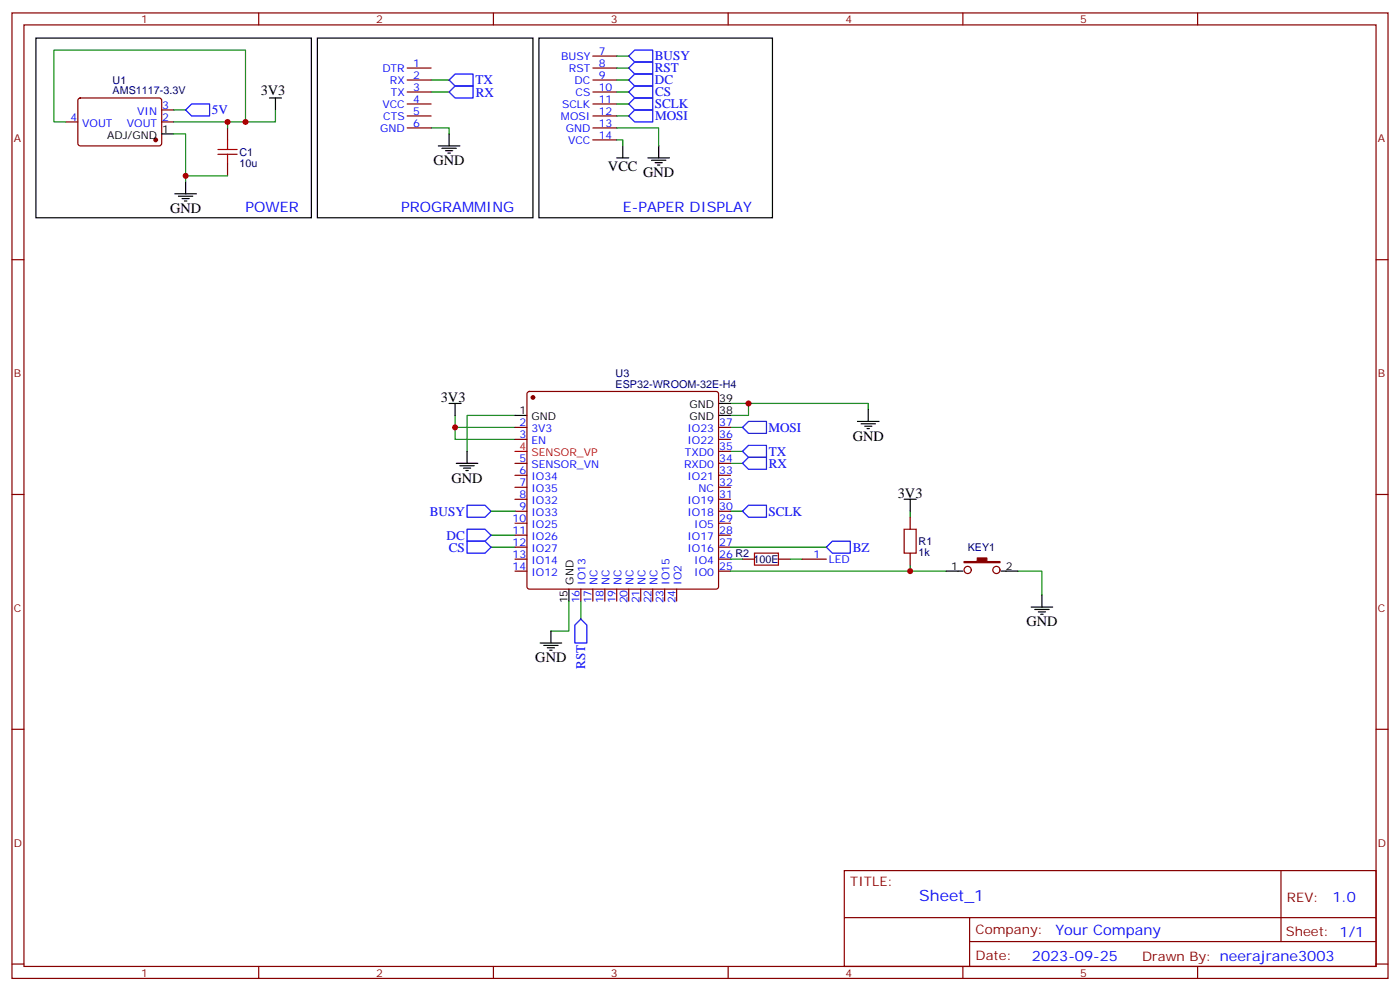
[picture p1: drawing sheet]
<svg xmlns="http://www.w3.org/2000/svg" width="412mm" height="292mm" viewBox="0 0 412 292" stroke-linecap="round" stroke-linejoin="round" font-family="sans-serif">
<g fill="none" stroke="#870000" stroke-width=".35">
<path d="M3.5 3.8h405.4v284.3h-405.4zM7.1 7.3h398.2v277.3h-398.2zM76.2 3.8v3.5M145.3 3.8v3.5M174.6 16.5h7.1M214.5 3.8v3.5M283.6 3.8v3.5M352.8 3.8v3.5M19.4 35.9h3.5M23.2 29.1l.4-.2h23.6l.4 .7v12.9l-.7 .5-23.5-.1-.5-.6v-12.7zM47.6 35.9h3.6M47.6 32.4h3.6"/>
<path d="M67 37.7v3.5M119.9 37.7h7.1M119.9 34.1h7.1M119.9 30.6h7.1M119.9 27.1h7.1M119.9 23.6h7.1M119.9 20h7.1M174.6 37.7h7.1M174.6 34.1h7.1M174.6 30.6h7.1M174.6 27.1h7.1M174.6 23.6h7.1"/>
<path d="M174.6 20h7.1M67 48.3v3.5M174.6 41.2h7.1M3.5 76.5h3.6M405.3 76.5h3.6M155.5 115.5l.4-.2h55.1l.5 .2 .2 .5v56.8l-.3 .5-.4 .2h-55.1l-.5-.2-.2-.5v-56.8zM151.7 125.9h3.5M151.7 129.4h3.5M151.7 136.5h3.5M151.7 140h3.5M211.7 125.9h3.5M211.7 129.4h3.5"/>
<path d="M211.7 132.9h3.5M211.7 136.5h3.5M211.7 140h3.5M3.5 145.6h3.6M151.7 143.5h3.5M151.7 147h3.5M151.7 150.6h3.5M151.7 154.1h3.5M151.7 157.6h3.5M211.7 143.5h3.5M211.7 147h3.5M211.7 150.6h3.5"/>
<path d="M211.7 154.1h3.5M211.7 157.6h3.5M268.1 152.3v3.6M405.3 145.6h3.6M151.7 161.1h3.5M151.7 164.7h3.5M151.7 168.2h3.5M171.1 173.5v3.5M174.6 173.5v3.5M178.2 173.5v3.5M181.7 173.5v3.5M185.2 173.5v3.5"/>
<path d="M188.7 173.5v3.5M192.3 173.5v3.5M195.8 173.5v3.5M199.3 173.5v3.5M211.7 161.1h3.5M211.7 164.7h3.5M211.7 168.2h3.5M218.7 164.7h3.5M229.3 164.7h3.5M236.4 164.7h7M268.1 162.9v3.5M3.5 214.8h3.6"/>
<path d="M405.3 214.8h3.6M248.7 256.4h156.6v28.2h-156.6zM377.3 256.4v20.9M248.7 270.2h156.5M285.6 277.3h119.6M285.6 270.2v14.2M3.5 283.9h3.6M76.2 284.6v3.5M145.3 284.6v3.5M214.5 284.6v3.5M283.6 284.6v3.5M352.8 284.6v3.5"/>
<path d="M405.3 283.9h3.6"/>
<circle cx="285" cy="167.9" r="1.06"/>
<circle cx="293.5" cy="167.9" r="1.06"/>
</g>
<g fill="none" stroke="#008700" stroke-width=".35">
<path d="M181.7 16.5h3.5M19.4 35.9h-3.5v-21.2h56.4v21.2M51.2 39.4h3.5v14.2M51.2 32.4h3.5M67 35.9v1.8M81.1 32.4v3.5h-29.9M127 37.7h5.3v1.7M127 27.1h5.3M127 23.6h5.3M181.7 37.7h12.3v5.3M181.7 27.1h3.5M181.7 23.6h3.5"/>
<path d="M181.7 20h3.5M181.7 30.6h3.5M181.7 34.1h3.5M54.7 51.8h12.3M181.7 41.2h1.7v1.8M215.2 118.8h40.6v1.8M220.5 118.8v3.5h-5.3M134.1 122.3v7.1h17.6M134.1 125.9h17.6M151.7 122.3h-14.1v10.6M215.2 125.9h3.5M215.2 136.5h3.5"/>
<path d="M215.2 132.9h3.5M144.6 150.6h7.1M144.6 157.6h7.1M215.2 150.6h3.5M268.1 150.6v1.7M144.6 161.1h7.1M167.6 177v8.8h-5.3M171.1 177v5.3M215.2 161.1h28.2M215.2 168.2h63.5M215.2 164.7h3.5M232.8 164.7h3.6"/>
<path d="M268.1 166.4v1.8M299.9 168.2h7v7.1"/>
</g>
<g fill="none" stroke="#00f" stroke-width=".35">
<path d="M187 14.7h5.3v3.6h-5.3l-1.8-1.8zM187 18.3h5.3v3.5h-5.3l-1.8-1.8zM56.4 30.6h5.3v3.5h-5.3l-1.7-1.7zM134.1 25.3h5.2v3.6h-5.2l-1.8-1.8zM134.1 21.8h5.2v3.5h-5.2l-1.8-1.7zM185.2 34.1l1.8-1.7h5.3v3.5h-5.3zM187 21.8h5.3v3.5h-5.3l-1.8-1.7zM187 25.3h5.3v3.6h-5.3l-1.8-1.8zM187 28.9h5.3v3.5h-5.3l-1.8-1.8zM218.7 125.9l1.8-1.8h5.3v3.5h-5.3zM218.7 136.5l1.8-1.8h5.3v3.5h-5.3zM218.7 132.9l1.8-1.7h5.3v3.5h-5.3z"/>
<path d="M137.6 159.4h5.3l1.7 1.7-1.7 1.8h-5.3zM137.6 155.9h5.3l1.7 1.7-1.7 1.8h-5.3zM137.6 148.8h5.3l1.7 1.8-1.7 1.7h-5.3zM218.7 150.6l1.8-1.8h5.3v3.5h-5.3zM243.4 161.1l1.8-1.7h5.3v3.5h-5.3zM171.1 182.3l1.8 1.8v5.3h-3.6v-5.3z"/>
</g>
<g fill="none" stroke="#000" stroke-width=".35">
<path d="M10.6 11.2h81.1v52.9h-81.1zM93.5 11.2h63.5v52.9h-63.5zM158.7 11.2h68.8v52.9h-68.8zM47.6 39.4h3.6M79.4 28.9h3.5M81.1 28.9v3.5M132.3 39.4v3.6M51.5 57.1h6.4M52.6 57.8h4.2M53.6 58.5h2.1M54.3 59.2h.7M54.7 53.6v3.5"/>
<path d="M129.1 43h6.4M130.2 43.7h4.2M131.2 44.4h2.1M131.9 45.1h.7M181.7 46.5h3.5M183.4 43v3.5M190.9 46.5h6.3M191.9 47.2h4.2M193 47.9h2.1M193.7 48.6h.7M194 43v3.5M132.3 118.8h3.5"/>
<path d="M134.1 118.8v3.5M211.7 118.8h3.5M134.4 136.5h6.4M135.5 137.2h4.2M136.5 137.9h2.1M137.2 138.6h.7M137.6 132.9v3.6M151.7 122.3h3.5M211.7 122.3h3.5M252.6 124.1h6.3M253.6 124.8h4.3M254.7 125.5h2.1"/>
<path d="M255.4 126.2h.7M255.8 120.6v3.5M266.3 147h3.6M268.1 147v3.6M167.6 173.5v3.5M278.7 168.2h4.9M294.9 168.2h5M303.7 178.8h6.4M304.8 179.5h4.2M306.9 175.3v3.5M159.1 189.4h6.4M160.2 190.1h4.2"/>
<path d="M161.2 190.8h2.1M161.9 191.5h.7M162.3 185.8v3.6M305.9 180.2h2.1M306.6 180.9h.7"/>
</g>
<path d="M151.7 132.9h3.5" fill="none" stroke="#f00" stroke-width=".35"/>
<g fill="#870000" stroke="#870000" stroke-width=".35">
<path d="M284 165.4h3.9v-1.1h2.8v1.1h3.9v.3h-10.6z"/>
<circle cx="157" cy="117.1" r=".53"/>
<circle cx="45.9" cy="41.2" r=".53"/>
</g>
<path d="M64.2 44h5.6M64.2 45.4h5.6M67 41.2v2.8M67 45.4v2.9M266.3 155.9h3.6v7h-3.6zM222.2 162.9h7.1v3.5h-7.1z" fill="none" stroke="#a10000" stroke-width=".35"/>
<g fill="#c00">
<circle cx="220.5" cy="118.8" r=".88"/>
<circle cx="134.1" cy="125.9" r=".88"/>
<circle cx="72.3" cy="35.9" r=".88"/>
<circle cx="67" cy="35.9" r=".88"/>
<circle cx="54.7" cy="51.8" r=".88"/>
<circle cx="268.1" cy="168.2" r=".88"/>
</g>
<text font-size="4.6" fill="#00f" x="270.8" y="265.4">Sheet_1</text>
<g font-size="4.2">
<text x="76.8" y="27.8">3V3</text>
<text x="127.7" y="48.6">GND</text>
<text x="179.1" y="50.4">VCC</text>
<text x="189.4" y="52.1">GND</text>
<text x="50.1" y="62.7">GND</text>
<text x="129.8" y="118.5">3V3</text>
<text x="251.2" y="129.8">GND</text>
<text x="133" y="142.1">GND</text>
<text x="264.5" y="146.7">3V3</text>
<text x="302.3" y="184.4">GND</text>
<text x="157.7" y="195">GND</text>
</g>
<g font-size="4.2" fill="#00f">
<text x="72.3" y="62.4">POWER</text>
<text x="118.2" y="62.4">PROGRAMMING</text>
<text x="183.4" y="62.4">E-PAPER DISPLAY</text>
<text x="392.5" y="265.7">1.0</text>
<text x="310.9" y="275.2">Your Company</text>
<text x="304" y="283">2023-09-25</text>
</g>
<g font-size="3.9" fill="#00f">
<text x="192.9" y="17.8">BUSY</text>
<text x="192.9" y="21.3">RST</text>
<text x="140.1" y="24.8">TX</text>
<text x="140.2" y="28.4">RX</text>
<text x="192.9" y="24.8">DC</text>
<text x="193" y="28.4">CS</text>
<text x="62.4" y="33.7">5V</text>
<text x="192.9" y="31.9">SCLK</text>
<text x="193" y="35.4">MOSI</text>
<text x="226.3" y="127.2">MOSI</text>
<text x="226.5" y="137.7">RX</text>
<text x="226.5" y="134.2">TX</text>
<text x="126.6" y="151.8">BUSY</text>
<text x="226.4" y="151.8">SCLK</text>
<text x="131.5" y="158.9">DC</text>
<text x="132.2" y="162.4">CS</text>
<text x="251.2" y="162.4">BZ</text>
<text x="172.4" y="197" transform="rotate(-90 172.4 197)">RST</text>
</g>
<g font-size="3.9" fill="#800">
<text x="250.5" y="261">TITLE:</text>
<text x="379.1" y="265.7">REV:</text>
<text x="287.4" y="275.2">Company:</text>
<text x="378.7" y="275.8">Sheet: 1/1</text>
<text x="287.4" y="282.9">Date:</text>
<text x="336.4" y="282.9">Drawn By: neerajrane3003</text>
</g>
<g font-size="3.2" fill="#800">
<text x="41.6" y="6.8">1</text>
<text x="110.8" y="6.8">2</text>
<text x="179.9" y="6.8">3</text>
<text x="249.1" y="6.8">4</text>
<text x="318.2" y="6.8">5</text>
<text x="4.1" y="41.9">A</text>
<text x="405.9" y="41.9">A</text>
<text x="4.1" y="111.1">B</text>
<text x="405.9" y="111.1">B</text>
<text x="4.1" y="180.2">C</text>
<text x="405.9" y="180.2">C</text>
<text x="4.1" y="249.3">D</text>
<text x="405.9" y="249.3">D</text>
<text x="41.6" y="287.6">1</text>
<text x="110.8" y="287.6">2</text>
<text x="179.9" y="287.6">3</text>
<text x="249.1" y="287.6">4</text>
<text x="318.2" y="287.6">5</text>
</g>
<g font-size="3.2" fill="#00f">
<text x="165.3" y="17.6">BUSY</text>
<text x="176.4" y="16.2">7</text>
<text x="112.6" y="21.1">DTR</text>
<text x="121.7" y="23.2">2</text>
<text x="121.7" y="19.7">1</text>
<text x="167.6" y="21.1">RST</text>
<text x="176.4" y="19.7">8</text>
<text x="176.4" y="23.2">9</text>
<text x="114.9" y="24.6">RX</text>
<text x="115.1" y="28.2">TX</text>
<text x="121.7" y="26.7">3</text>
<text x="169.3" y="24.6">DC</text>
<text x="169.5" y="28.2">CS</text>
<text x="176.4" y="26.7">10</text>
<text x="20.7" y="35.6">4</text>
<text x="40.4" y="33.8">VIN</text>
<text x="47.8" y="35.6">2</text>
<text x="47.8" y="32">3</text>
<text x="112.6" y="31.7">VCC</text>
<text x="112.9" y="35.2">CTS</text>
<text x="121.7" y="33.8">5</text>
<text x="121.7" y="30.3">4</text>
<text x="165.2" y="35.2">MOSI</text>
<text x="165.6" y="31.7">SCLK</text>
<text x="176.4" y="30.3">11</text>
<text x="176.4" y="33.8">12</text>
<text x="24.2" y="37.3">VOUT</text>
<text x="37.4" y="37.3">VOUT</text>
<text x="112" y="38.7">GND</text>
<text x="121.7" y="37.3">6</text>
<text x="166.6" y="38.7">GND</text>
<text x="176.4" y="37.3">13</text>
<text x="176.4" y="40.9">14</text>
<text x="167.3" y="42.3">VCC</text>
<text x="153" y="125.5">2</text>
<text x="211.8" y="125.5">37</text>
<text x="153" y="129">3</text>
<text x="156.5" y="130.8">EN</text>
<text x="156.5" y="127.3">3V3</text>
<text x="202.5" y="127.3">IO23</text>
<text x="202.5" y="130.8">IO22</text>
<text x="211.8" y="129">36</text>
<text x="153" y="136.1">5</text>
<text x="156.5" y="137.9">SENSOR_VN</text>
<text x="201.5" y="137.9">RXD0</text>
<text x="201.8" y="134.3">TXD0</text>
<text x="211.8" y="132.6">35</text>
<text x="211.8" y="136.1">34</text>
<text x="153" y="143.2">7</text>
<text x="153" y="139.6">6</text>
<text x="156.5" y="141.4">IO34</text>
<text x="202.5" y="141.4">IO21</text>
<text x="211.8" y="139.6">33</text>
<text x="211.8" y="143.2">32</text>
<text x="153" y="146.7">8</text>
<text x="156.5" y="148.4">IO32</text>
<text x="156.5" y="144.9">IO35</text>
<text x="202.5" y="148.4">IO19</text>
<text x="205.8" y="144.9">NC</text>
<text x="211.8" y="146.7">31</text>
<text x="151" y="153.7">10</text>
<text x="153" y="150.2">9</text>
<text x="156.5" y="155.5">IO25</text>
<text x="156.5" y="152">IO33</text>
<text x="202.5" y="152">IO18</text>
<text x="204.5" y="155.5">IO5</text>
<text x="211.8" y="150.2">30</text>
<text x="211.8" y="153.7">29</text>
<text x="151" y="160.8">12</text>
<text x="151" y="157.3">11</text>
<text x="156.5" y="159">IO26</text>
<text x="202.5" y="159">IO17</text>
<text x="211.8" y="157.3">28</text>
<text x="211.8" y="160.8">27</text>
<text x="151" y="167.9">14</text>
<text x="151" y="164.3">13</text>
<text x="156.5" y="166.1">IO14</text>
<text x="156.5" y="162.6">IO27</text>
<text x="202.5" y="162.6">IO16</text>
<text x="204.5" y="166.1">IO4</text>
<text x="211.8" y="164.3">26 R2</text>
<text x="211.8" y="167.9">25</text>
<text x="239.6" y="164.3">1</text>
<text x="244.1" y="165.7">LED</text>
<text x="156.5" y="169.6">IO12</text>
<text x="172.5" y="172.2" transform="rotate(-90 172.5 172.2)">IO13</text>
<text x="176" y="172.2" transform="rotate(-90 176 172.2)">NC</text>
<text x="179.6" y="172.2" transform="rotate(-90 179.6 172.2)">NC</text>
<text x="183.1" y="172.2" transform="rotate(-90 183.1 172.2)">NC</text>
<text x="186.6" y="172.2" transform="rotate(-90 186.6 172.2)">NC</text>
<text x="190.1" y="172.2" transform="rotate(-90 190.1 172.2)">NC</text>
<text x="193.7" y="172.2" transform="rotate(-90 193.7 172.2)">NC</text>
<text x="197.2" y="172.2" transform="rotate(-90 197.2 172.2)">IO15</text>
<text x="200.7" y="172.2" transform="rotate(-90 200.7 172.2)">IO2</text>
<text x="204.5" y="169.6">IO0</text>
<text x="170.7" y="177.7" transform="rotate(-90 170.7 177.7)">16</text>
<text x="174.3" y="177.7" transform="rotate(-90 174.3 177.7)">17</text>
<text x="177.8" y="177.7" transform="rotate(-90 177.8 177.7)">18</text>
<text x="181.3" y="177.7" transform="rotate(-90 181.3 177.7)">19</text>
<text x="184.9" y="177.7" transform="rotate(-90 184.9 177.7)">20</text>
<text x="188.4" y="177.7" transform="rotate(-90 188.4 177.7)">21</text>
<text x="191.9" y="177.7" transform="rotate(-90 191.9 177.7)">22</text>
<text x="195.4" y="177.7" transform="rotate(-90 195.4 177.7)">23</text>
<text x="199" y="177.7" transform="rotate(-90 199 177.7)">24</text>
</g>
<g font-size="3.2" fill="#000080">
<text x="33.2" y="27.8">AMS1117-3.3V</text>
<text x="33.2" y="24.6">U1</text>
<text x="70.6" y="45.9">C1</text>
<text x="70.6" y="49.1">10u</text>
<text x="181.3" y="111.1">U3</text>
<text x="181.3" y="114.2">ESP32-WROOM-32E-H4</text>
<text x="270.6" y="160.5">R1</text>
<text x="221.9" y="165.8">100E</text>
<text x="270.6" y="163.7">1k</text>
<text x="285.1" y="162.3">KEY1</text>
</g>
<g font-size="3.2">
<text x="31.5" y="40.9">ADJ/GND</text>
<text x="47.8" y="39.1">1</text>
<text x="211.8" y="118.5">39</text>
<text x="153" y="122">1</text>
<text x="156.5" y="123.8">GND</text>
<text x="203.1" y="120.2">GND</text>
<text x="203.1" y="123.8">GND</text>
<text x="211.8" y="122">38</text>
<text x="280.2" y="167.9">1</text>
<text x="296.3" y="167.9">2</text>
<text x="169" y="172.2" transform="rotate(-90 169 172.2)">GND</text>
<text x="167.2" y="177.7" transform="rotate(-90 167.2 177.7)">15</text>
</g>
<g font-size="3.2" fill="#f00">
<text x="153" y="132.6">4</text>
<text x="156.5" y="134.3">SENSOR_VP</text>
</g>
</svg>
